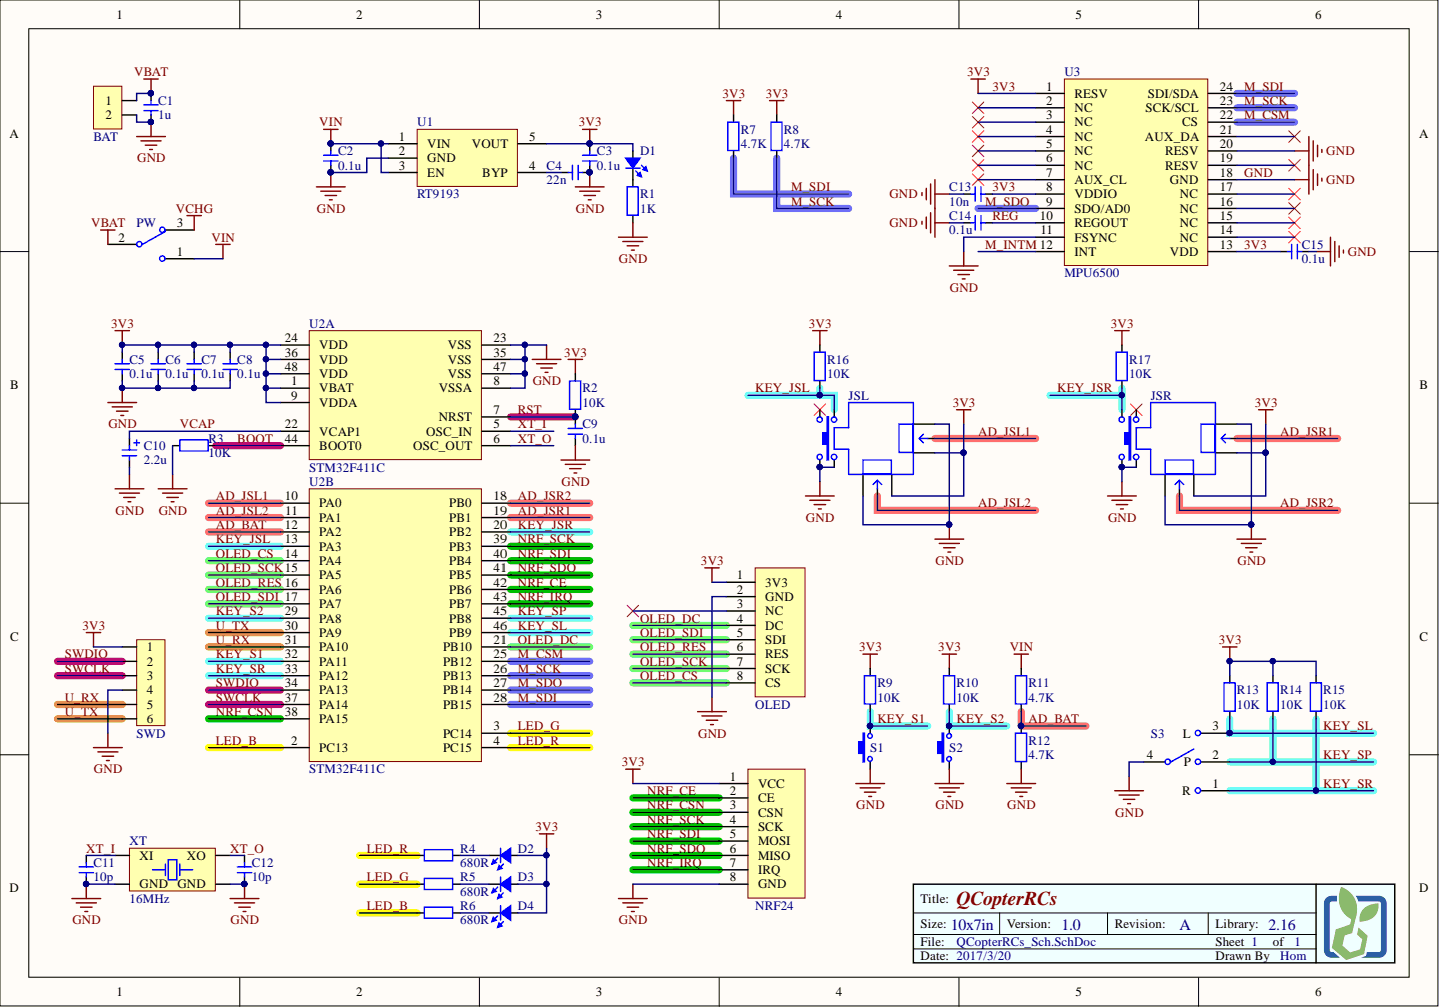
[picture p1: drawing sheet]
# Altium project QCopterRCs.PrjPCB
1 sheet, 50 parts. Net scope: global (net labels, ports and power ports of the same name join across sheets).
Board file: QCopterRCs_Pcb.PcbDoc

## Sheet QCopterRCs_Sch.SchDoc: QCopterRCs
size 254 x 177 mm; Author: Hom; CompanyName: KitSprout; DrawnBy: Hom; Engineer: Hom; Organization: KitSprout; Revision: A; SheetNumber: 1; SheetTotal: 1; Version: 1.0; LibVersion: 2.16

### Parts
BAT  MX1.25_2P  [MX1.25_S90_2P]  (value not drawn)
C1  value 1u  [CAP_0603]  (hidden comment: Cap_0603)
C2  value 0.1u  [CAP_0603]  (hidden comment: Cap_0603)
C3  value 0.1u  [CAP_0603]  (hidden comment: Cap_0603)
C4  value 22n  [CAP_0603]  (hidden comment: Cap_0603)
C5  value 0.1u  [CAP_0603]  (hidden comment: Cap_0603)
C6  value 0.1u  [CAP_0603]  (hidden comment: Cap_0603)
C7  value 0.1u  [CAP_0603]  (hidden comment: Cap_0603)
C8  value 0.1u  [CAP_0603]  (hidden comment: Cap_0603)
C9  value 0.1u  [CAP_0603]  (hidden comment: Cap_0603)
C10  value 2.2u  [CAP_TAN_P0805]  (hidden comment: Cap_Tan_0805)
C11  value 10p  [CAP_0603]  (hidden comment: Cap_0603)
C12  value 10p  [CAP_0603]  (hidden comment: Cap_0603)
C13  value 10n  [CAP_0603]  (hidden comment: Cap_0603)
C14  value 0.1u  [CAP_0603]  (hidden comment: Cap_0603)
C15  value 0.1u  [CAP_0603]  (hidden comment: Cap_0603)
D1  LED_0603  [LED_0603_YELLOW]  (value not drawn)
D2  LED_0805  [LED_0805_RED]  (value not drawn)
D3  LED_0805  [LED_0805_GREEN]  (value not drawn)
D4  LED_0805  [LED_0805_BLUE]  (value not drawn)
JSL  JoyStick  [JoyStick]  (value not drawn)
JSR  JoyStick  [JoyStick]  (value not drawn)
NRF24  nRF24L01P_PA_LNA  [NRF24L01P_PA_LNA]  (value not drawn)
OLED  OLED_1.5_128*128  [OLED_1.5_128x128]  (value not drawn)
PW  SwitchSPDT_2.8x6.6_90  [SwitchSPDT_2.8X6.6_90]  (value not drawn)
R1  value 1K  [RES_0603]  (hidden comment: Res_0603)
R2  value 10K  [RES_0603]  (hidden comment: Res_0603)
R3  value 10K  [RES_0603]  (hidden comment: Res_0603)
R4  value 680R  [RES_0603]  (hidden comment: Res_0603)
R5  value 680R  [RES_0603]  (hidden comment: Res_0603)
R6  value 680R  [RES_0603]  (hidden comment: Res_0603)
R7  value 4.7K  [RES_0603]  (hidden comment: Res_0603)
R8  value 4.7K  [RES_0603]  (hidden comment: Res_0603)
R9  value 10K  [RES_0603]  (hidden comment: Res_0603)
R10  value 10K  [RES_0603]  (hidden comment: Res_0603)
R11  value 4.7K  [RES_0603]  (hidden comment: Res_0603)
R12  value 4.7K  [RES_0603]  (hidden comment: Res_0603)
R13  value 10K  [RES_0603]  (hidden comment: Res_0603)
R14  value 10K  [RES_0603]  (hidden comment: Res_0603)
R15  value 10K  [RES_0603]  (hidden comment: Res_0603)
R16  value 10K  [RES_0603]  (hidden comment: Res_0603)
R17  value 10K  [RES_0603]  (hidden comment: Res_0603)
S1  ButtonTACT_3x6x2.5_180  [ButtonTACT_3x6x2.5_180]  (value not drawn)
S2  ButtonTACT_3x6x2.5_180  [ButtonTACT_3x6x2.5_180]  (value not drawn)
S3  ButtonPushLever_11*12_90  [ButtonPushLever_11*12_90]  (value not drawn)
SWD  HDR1x6_1.27  [HDR1X6_1.27_180HF]  (value not drawn)
U1  RT9193  [SOT23-5]
U2  STM32F411C  [QFN_P0.5_48]  (parts A,B of 2)
U3  MPU6500  [QFN_P0.4_24]
XT  value 16MHz  [XT_2520_4]  (hidden comment: XTAL_2520_4P)

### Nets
3V3: C3.2 C5.2 C6.2 C7.2 C8.2 C13.1 C15.2 D1.1(A) D2.1(A) D3.1(A) D4.1(A) JSL.3 JSL.4 JSR.3 JSR.4 NRF24.1(VCC) OLED.1(3V3) R2.2 R7.2 R8.2 R9.2 R10.2 R13.2 R14.2 R15.2 R16.2 R17.2 SWD.1 U1.5(VOUT) U2.1(VBAT) U2.9(VDDA) U2.24(VDD) U2.36(VDD) U2.48(VDD) U3.1(RESV) U3.8(VDDIO) U3.13(VDD)
GND: BAT.2 C1.1 C2.1 C3.1 C4.1 C5.1 C6.1 C7.1 C8.1 C9.1 C10.2 C11.1 C12.1 C13.2 C14.2 C15.1 JSL.1 JSL.6 JSL.8 JSL.10 JSR.1 JSR.6 JSR.8 JSR.10 NRF24.8(GND) OLED.2(GND) R1.1 R3.2 R12.1 S1.1 S2.1 S3.4 SWD.4 U1.2(GND) U2.8(VSSA) U2.23(VSS) U2.35(VSS) U2.47(VSS) U3.11(FSYNC) U3.18(GND) U3.20(RESV) XT.2(GND) XT.4(GND)
VBAT: BAT.1 C1.2 PW.2
VCHG: PW.3
VIN: C2.2 PW.1 R11.2 U1.1(VIN) U1.3(EN)
AD_BAT: R11.1 R12.2 U2.12(PA2)
AD_JSL1: JSL.5 U2.10(PA0)
AD_JSL2: JSL.2 U2.11(PA1)
AD_JSR1: JSR.5 U2.19(PB1)
AD_JSR2: JSR.2 U2.18(PB0)
BOOT: R3.1 U2.44(BOOT0)
KEY_JSL: JSL.9 R16.1 U2.13(PA3)
KEY_JSR: JSR.7 R17.1 U2.20(PB2)
KEY_S1: R9.1 S1.2 U2.32(PA11)
KEY_S2: R10.1 S2.2 U2.29(PA8)
KEY_SL: R13.1 S3.3(L) U2.46(PB9)
KEY_SP: R14.1 S3.2(P) U2.45(PB8)
KEY_SR: R15.1 S3.1(R) U2.33(PA12)
LED_B: R6.1 U2.2(PC13)
LED_G: R5.1 U2.3(PC14)
LED_R: R4.1 U2.4(PC15)
M_CSM: U2.25(PB12) U3.22(CS)
M_INTM: U3.12(INT)
M_SCK: R8.1 U2.26(PB13) U3.23(SCK/SCL)
M_SDI: R7.1 U2.28(PB15) U3.24(SDI/SDA)
M_SDO: U2.27(PB14) U3.9(SDO/AD0)
NRF_CE: NRF24.2(CE) U2.42(PB6)
NRF_CSN: NRF24.3(CSN) U2.38(PA15)
NRF_IRQ: NRF24.7(IRQ) U2.43(PB7)
NRF_SCK: NRF24.4(SCK) U2.39(PB3)
NRF_SDI: NRF24.5(MOSI) U2.40(PB4)
NRF_SDO: NRF24.6(MISO) U2.41(PB5)
OLED_CS: OLED.8(CS) U2.14(PA4)
OLED_DC: OLED.4(DC) U2.21(PB10)
OLED_RES: OLED.6(RES) U2.16(PA6)
OLED_SCK: OLED.7(SCK) U2.15(PA5)
OLED_SDI: OLED.5(SDI) U2.17(PA7)
REG: C14.1 U3.10(REGOUT)
RST: C9.2 R2.1 U2.7(NRST)
SWCLK: SWD.3 U2.37(PA14)
SWDIO: SWD.2 U2.34(PA13)
U_RX: SWD.5 U2.31(PA10)
U_TX: SWD.6 U2.30(PA9)
VCAP: C10.1 U2.22(VCAP1)
XT_I: C11.2 U2.5(OSC_IN) XT.1(XI)
XT_O: C12.2 U2.6(OSC_OUT) XT.3(XO)
NetC4_2: C4.2 U1.4(BYP)
NetD1_2: D1.2(K) R1.2
NetD2_2: D2.2(K) R4.2
NetD3_2: D3.2(K) R5.2
NetD4_2: D4.2(K) R6.2

Not connected (* = marked no-connect by the designer): JSL 7*; JSR 9*; OLED 3(NC)*; U3 2(NC)* 3(NC)* 4(NC)* 5(NC)* 6(NC)* 7(AUX_CL)* 14(NC)* 15(NC)* 16(NC)* 17(NC)* 19(RESV)* 21(AUX_DA)*

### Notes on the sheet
- Title:
- Size:
- Date:
- File:
- 10x7in
- Version:
- Revision:
- Sheet
- Drawn By
- Library:
- of
